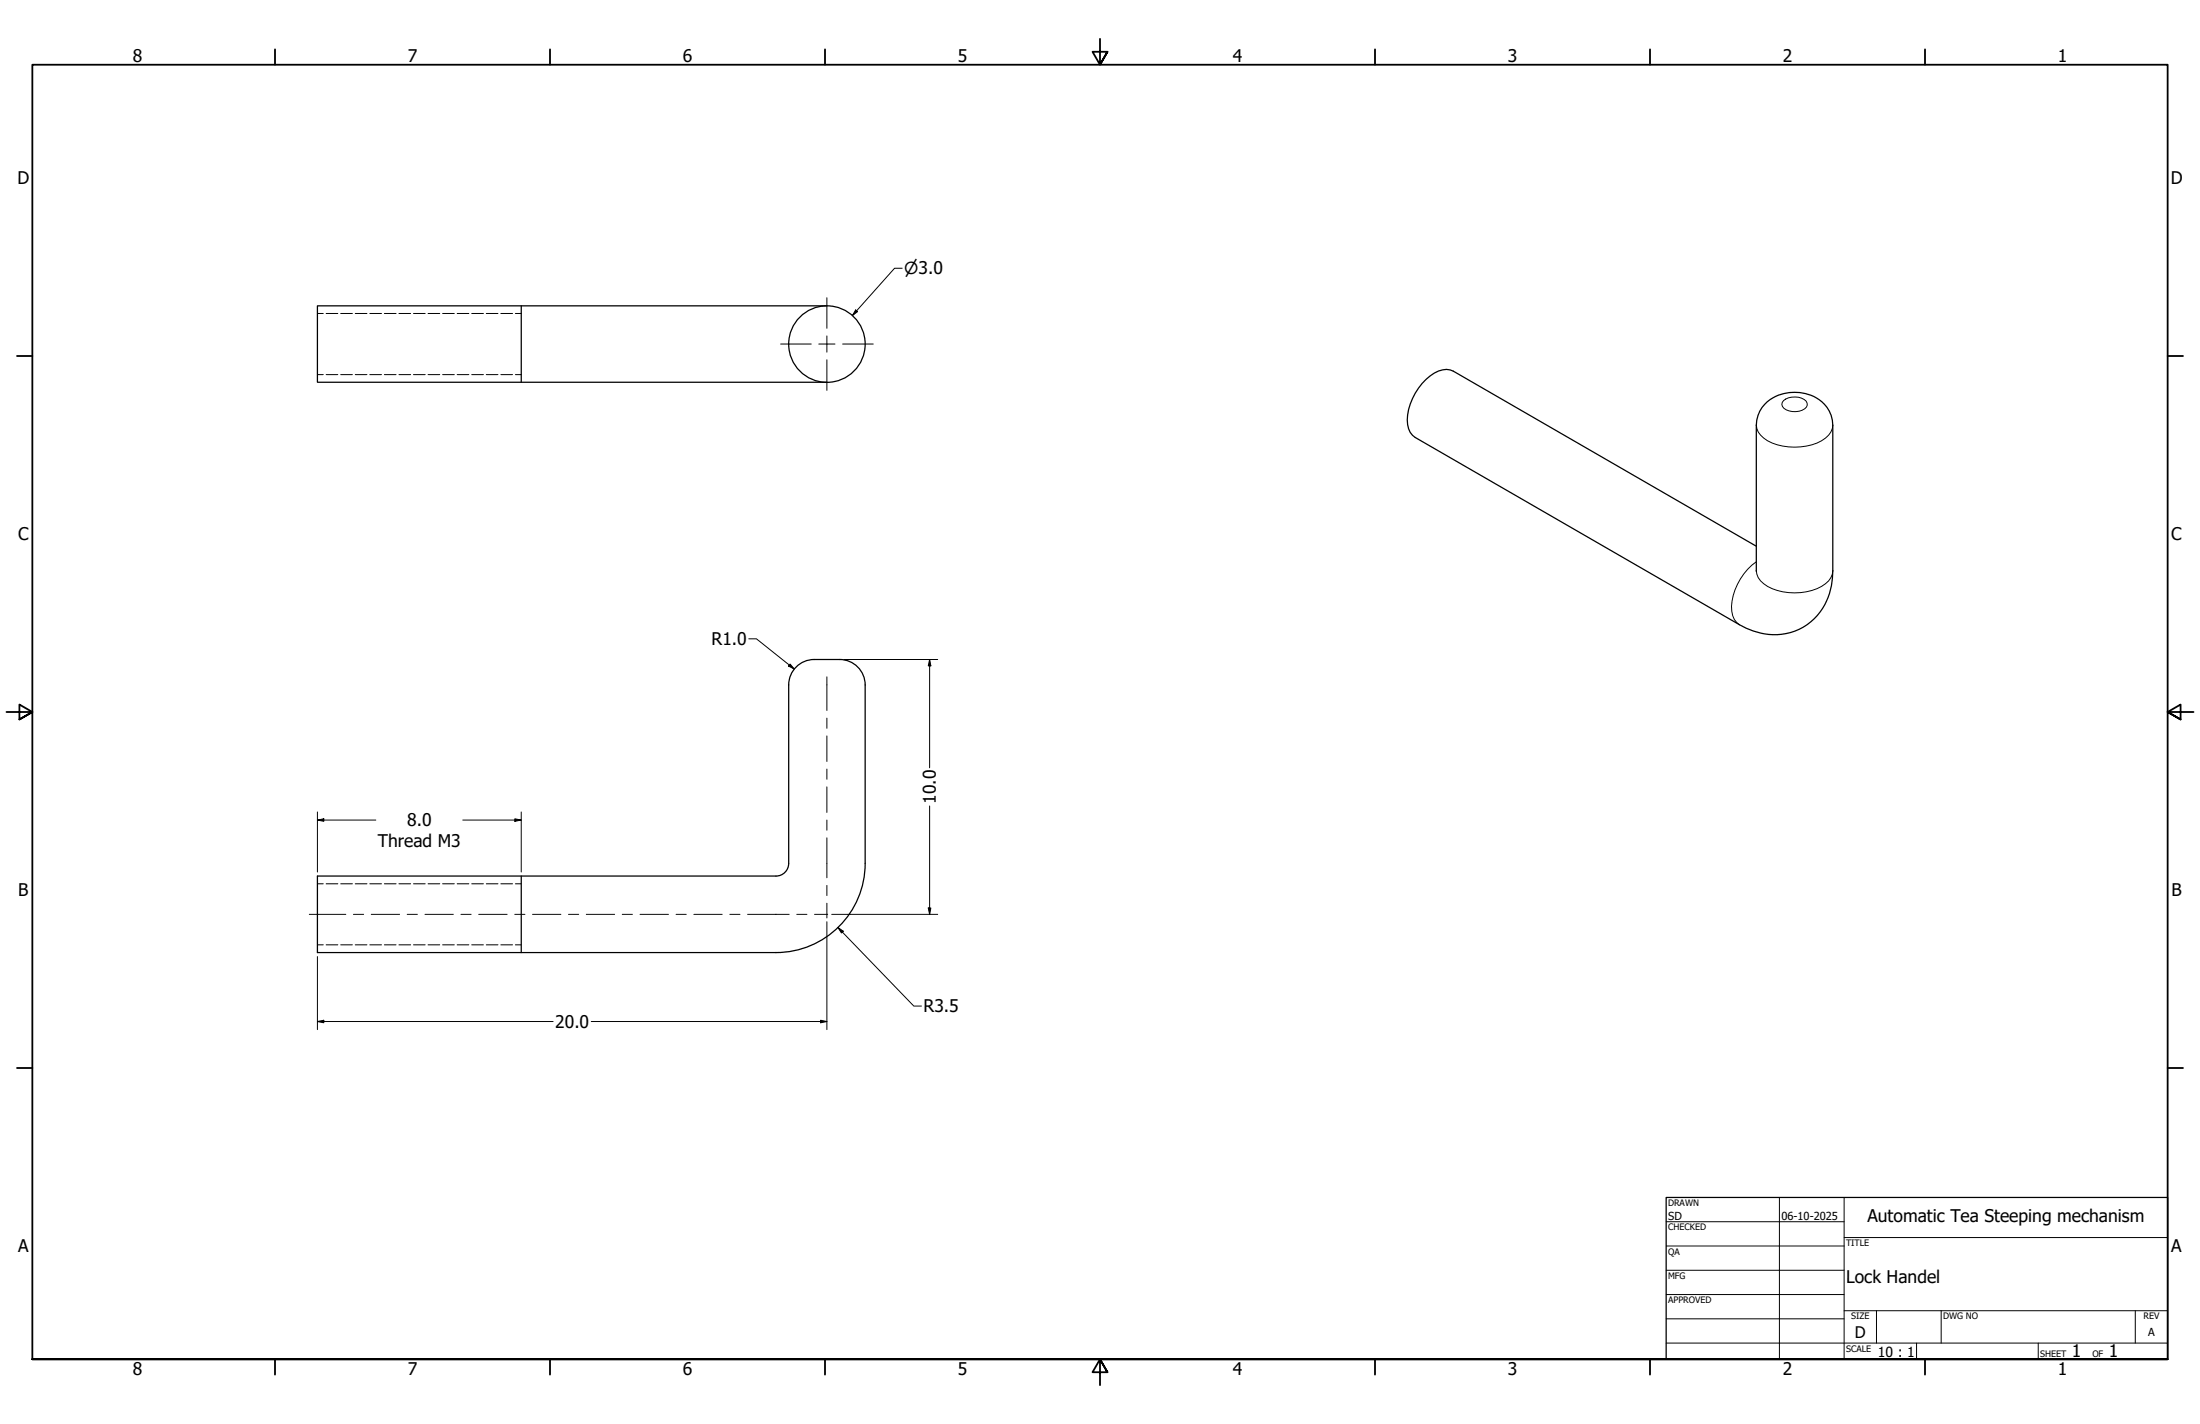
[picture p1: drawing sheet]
<svg xmlns="http://www.w3.org/2000/svg" width="864mm" height="559mm" viewBox="0 0 864 559" stroke-linecap="round" stroke-linejoin="round" font-family="sans-serif">
<!-- layer: Hidden Narrow (ANSI) -->
<g fill="none" stroke="#000" stroke-width=".39">
<path d="M124.6 123h2.3M128 123h4.6M133.7 123h4.6M139.5 123h4.5M145.2 123h4.6M150.9 123h4.6M156.6 123h4.6M162.3 123h4.6M168 123h4.6M173.7 123h4.6M179.5 123h4.5M185.2 123h4.6"/>
<path d="M190.9 123h4.6M196.6 123h4.6M202.3 123h2.3M124.6 147h2.3M128 147h4.6M133.7 147h4.6M139.5 147h4.5M145.2 147h4.6M150.9 147h4.6M156.6 147h4.6M162.3 147h4.6M168 147h4.6"/>
<path d="M173.7 147h4.6M179.5 147h4.5M185.2 147h4.6M190.9 147h4.6M196.6 147h4.6M202.3 147h2.3M124.6 346.8h2.3M128 346.8h4.6M133.7 346.8h4.6M139.5 346.8h4.5M145.2 346.8h4.6M150.9 346.8h4.6"/>
<path d="M156.6 346.8h4.6M162.3 346.8h4.6M168 346.8h4.6M173.7 346.8h4.6M179.5 346.8h4.5M185.2 346.8h4.6M190.9 346.8h4.6M196.6 346.8h4.6M202.3 346.8h2.3M124.6 370.8h2.3M128 370.8h4.6M133.7 370.8h4.6"/>
<path d="M139.5 370.8h4.5M145.2 370.8h4.6M150.9 370.8h4.6M156.6 370.8h4.6M162.3 370.8h4.6M168 370.8h4.6M173.7 370.8h4.6M179.5 370.8h4.5M185.2 370.8h4.6M190.9 370.8h4.6M196.6 370.8h4.6M202.3 370.8h2.3"/>
</g>
<!-- layer: Visible (ANSI) -->
<g fill="none" stroke="#000" stroke-width=".49">
<path d="M204.6 120v30M324.6 120h-200v30h200M689.4 214.3l-118.9-68.6a8.5 8.5 0 0 0-9.1 1.8 22.9 22.9 0 0 0-8.8 19.1 6.7 6.7 0 0 0 2.9 5.1l127.3 73.4a24 24 0 0 0 28-1.1 24.9 24.9 0 0 0 8.7-20v-57.2a13.5 13.5 0 0 0-12.9-12.7 15 15 0 0 0-16.5 8.9l-.7 3.8v57.4M124.6 343.8h180a5 5 0 0 0 5-5v-70a10 10 0 0 1 10-10h10a10 10 0 0 1 10 10v70a35 35 0 0 1-35 35h-180zM204.6 343.8v30"/>
<circle cx="324.6" cy="135" r="15"/>
</g>
<!-- layer: Visible Narrow (ANSI) -->
<path d="M700.1 157.2a7.2 7.2 0 0 1 8.9 .2 2.21 2.21 0 0 1-1.5 3.6 7 7 0 0 1-7.8-1.5l-.2-.7zM689.4 166.8a8.7 8.7 0 0 0 6.2 7 23 23 0 0 0 21-1.9 6.7 6.7 0 0 0 2.9-5.1M689.4 224a8.5 8.5 0 0 0 6.2 7 22.8 22.8 0 0 0 21-1.9 6.7 6.7 0 0 0 2.9-5.1M689.4 220.5a23.1 23.1 0 0 0-9.6 19.4 6.7 6.7 0 0 0 3 5.2" fill="none" stroke="#000" stroke-width=".39"/>
<!-- layer: Border (ANSI) -->
<g fill="none" stroke="#000" stroke-width=".71">
<path d="M107.9 19.4v6M215.9 19.4v6M323.8 19.4v6M431.8 15.2v10.2l-2.9-5.1h5.8l-2.9 5.1 2.9-5.1M539.8 19.4v6M647.7 19.4v6M755.6 19.4v6M6.7 139.7h6M850.9 139.7h6M2.5 279.4h10.2l-5.1-2.9v5.8l5.1-2.9-5.1 2.9M861.1 279.4h-10.2l5.1-2.9v5.8l-5.1-2.9 5.1 2.9M6.7 419.1h6"/>
<path d="M850.9 419.1h6M12.7 533.4v-508h838.2v508h-838.2h838.2M107.9 533.4v6M215.9 533.4v6M323.8 533.4v6M434.7 538.5l-2.9-5.1 2.9 5.1h-5.8l2.9-5.1v10.2M539.8 533.4v6M647.7 533.4v6M755.6 533.4v6"/>
</g>
<!-- layer: Title (ANSI) -->
<g fill="none" stroke="#000" stroke-width=".39">
<path d="M654 479.4h69.9M698.5 469.9v63.5M723.9 469.9v63.5M654 488.9h69.9M654 498.5h69.9M723.9 485.6h127M654 508h69.9M654 517.5h69.9M723.9 514.3h127M736.6 514.3v12.7M762 514.3v12.7M838.2 514.3v12.7"/>
<path d="M654 527h196.9M752.3 527v6.4M800.1 527v6.4"/>
</g>
<path d="M654 469.9h196.9v63.5h-196.9z" fill="none" stroke="#000" stroke-width=".49"/>
<!-- layer: Centerline (ANSI) -->
<g fill="none" stroke="#000" stroke-width=".39">
<path d="M324.6 265.6v13.2M324.6 281.8v4M324.6 288.8v10M324.6 301.8v4M324.6 308.8v10M324.6 321.8v4M324.6 328.8v15.7M121.4 358.8h14.3M138.7 358.8h4M145.7 358.8h11.1M159.8 358.8h4M166.8 358.8h11.1"/>
<path d="M180.9 358.8h4M187.9 358.8h11.2M202.1 358.8h4M209.1 358.8h11.1M223.2 358.8h4M230.2 358.8h11.1M244.3 358.8h3.9M251.2 358.8h11.2M265.4 358.8h4M272.4 358.8h11.1M286.5 358.8h4M293.5 358.8h16.3"/>
<path d="M312.8 358.8h4M319.8 358.8h5.1M324.6 347.5v3.9M324.6 354.4v5.8"/>
</g>
<!-- layer: Dimension (ANSI) -->
<g fill="none" stroke="#000" stroke-width=".39">
<path d="M354.2 105.3h-3l-16.6 18.5M335.9 121.6l.7 .7-2 1.5zM293.9 250.7h3l14.9 11.8M331.2 258.8h36.9M364.9 258.8l.5 2.5h-1zM364.9 258.8v42.5M310.2 260.6l1.6 1.9-2.3-1.1zM124.6 318.6v23.6M204.6 318.6v23.6M364.9 316.3v42.5M124.6 321.8l2.5-.5v1zM124.6 321.8h22.9"/>
<path d="M181.7 321.8h22.9M202.1 321.3l2.5 .5-2.5 .5zM326.5 358.8h41.6M364.4 356.3h1l-.5 2.5zM124.6 375.4v28.6M324.6 361.7v42.3M328.9 364l2.1 1.4-.7 .7zM328.9 364l29.8 30.8h3M124.6 400.9l2.5-.5v1zM124.6 400.9h92.5M232.1 400.9h92.5M322.1 400.4l2.5 .5-2.5 .5z"/>
</g>
<g fill="#000">
<path d="M335.9 121.6l.7 .7-2 1.5z" fill-rule="evenodd"/>
<path d="M310.2 260.6l1.6 1.9-2.3-1.1z" fill-rule="evenodd"/>
<path d="M364.9 258.8l.5 2.5h-1z" fill-rule="evenodd"/>
<path d="M124.6 321.8l2.5-.5v1z" fill-rule="evenodd"/>
<path d="M202.1 321.3l2.5 .5-2.5 .5z" fill-rule="evenodd"/>
<path d="M364.4 356.3h1l-.5 2.5z" fill-rule="evenodd"/>
<path d="M328.9 364l2.1 1.4-.7 .7z" fill-rule="evenodd"/>
<path d="M124.6 400.9l2.5-.5v1z" fill-rule="evenodd"/>
<path d="M322.1 400.4l2.5 .5-2.5 .5z" fill-rule="evenodd"/>
</g>
<!-- layer: Center Mark (ANSI) -->
<path d="M324.6 116.8v12M306.4 135h12.1M321.4 135h6.4M324.6 131.8v6.4M330.8 135h12M324.6 141.2v12" fill="none" stroke="#000" stroke-width=".39"/>
<g font-size="6.8">
<text x="52.1" y="24.4">8</text>
<text x="160.1" y="24.4">7</text>
<text x="268" y="24.4">6</text>
<text x="376" y="24.4">5</text>
<text x="483.9" y="24.4">4</text>
<text x="591.9" y="24.4">3</text>
<text x="699.8" y="24.4">2</text>
<text x="807.8" y="24.4">1</text>
<text x="6.8" y="72.4">D</text>
<text x="852.1" y="72.4">D</text>
<text x="7.1" y="212.1">C</text>
<text x="852.3" y="212.1">C</text>
<text x="279.3" y="253.2">R1.0</text>
<text x="367.4" y="315.5" transform="rotate(-90 367.4 315.5)">10.0</text>
<text x="159.8" y="324.3">8.0</text>
<text x="148.3" y="332.3">Thread M3</text>
<text x="7.2" y="351.8">B</text>
<text x="852.4" y="351.8">B</text>
<text x="362.5" y="397.3">R3.5</text>
<text x="217.9" y="403.4">20.0</text>
<text x="733" y="479.7">Automatic Tea Steeping mechanism</text>
<text x="7.1" y="491.5">A</text>
<text x="852.3" y="491.5">A</text>
<text x="724.7" y="503.6">Lock Handel</text>
<text x="813.3" y="532.6">1</text>
<text x="827.8" y="532.6">1</text>
<text x="52.1" y="539.4">8</text>
<text x="160.1" y="539.4">7</text>
<text x="268" y="539.4">6</text>
<text x="376" y="539.4">5</text>
<text x="483.9" y="539.4">4</text>
<text x="591.9" y="539.4">3</text>
<text x="699.8" y="539.4">2</text>
<text x="807.8" y="539.4">1</text>
</g>
<text font-size="6.5" x="355" y="107.7">⌀3.0</text>
<text font-size="6.3" x="728.1" y="524.9">D</text>
<text font-size="5.5" x="737.2" y="532.6">10 : 1</text>
<g font-size="4.3">
<text x="654.8" y="478.6">SD</text>
<text x="699.3" y="478.6">06-10-2025</text>
<text x="843.2" y="524.2">A</text>
</g>
<g font-size="3.5">
<text x="654.8" y="473.2">DRAWN</text>
<text x="654.8" y="482.8">CHECKED</text>
<text x="724.7" y="488.9">TITLE</text>
<text x="654.8" y="492.3">QA</text>
<text x="654.8" y="501.8">MFG</text>
<text x="654.8" y="511.4">APPROVED</text>
<text x="726.7" y="517.7">SIZE</text>
<text x="762.8" y="517.7">DWG NO</text>
<text x="841.4" y="517.7">REV</text>
<text x="724.7" y="530.4">SCALE</text>
<text x="800.9" y="532.6">SHEET</text>
<text x="821.3" y="532.6">OF</text>
</g>
</svg>
